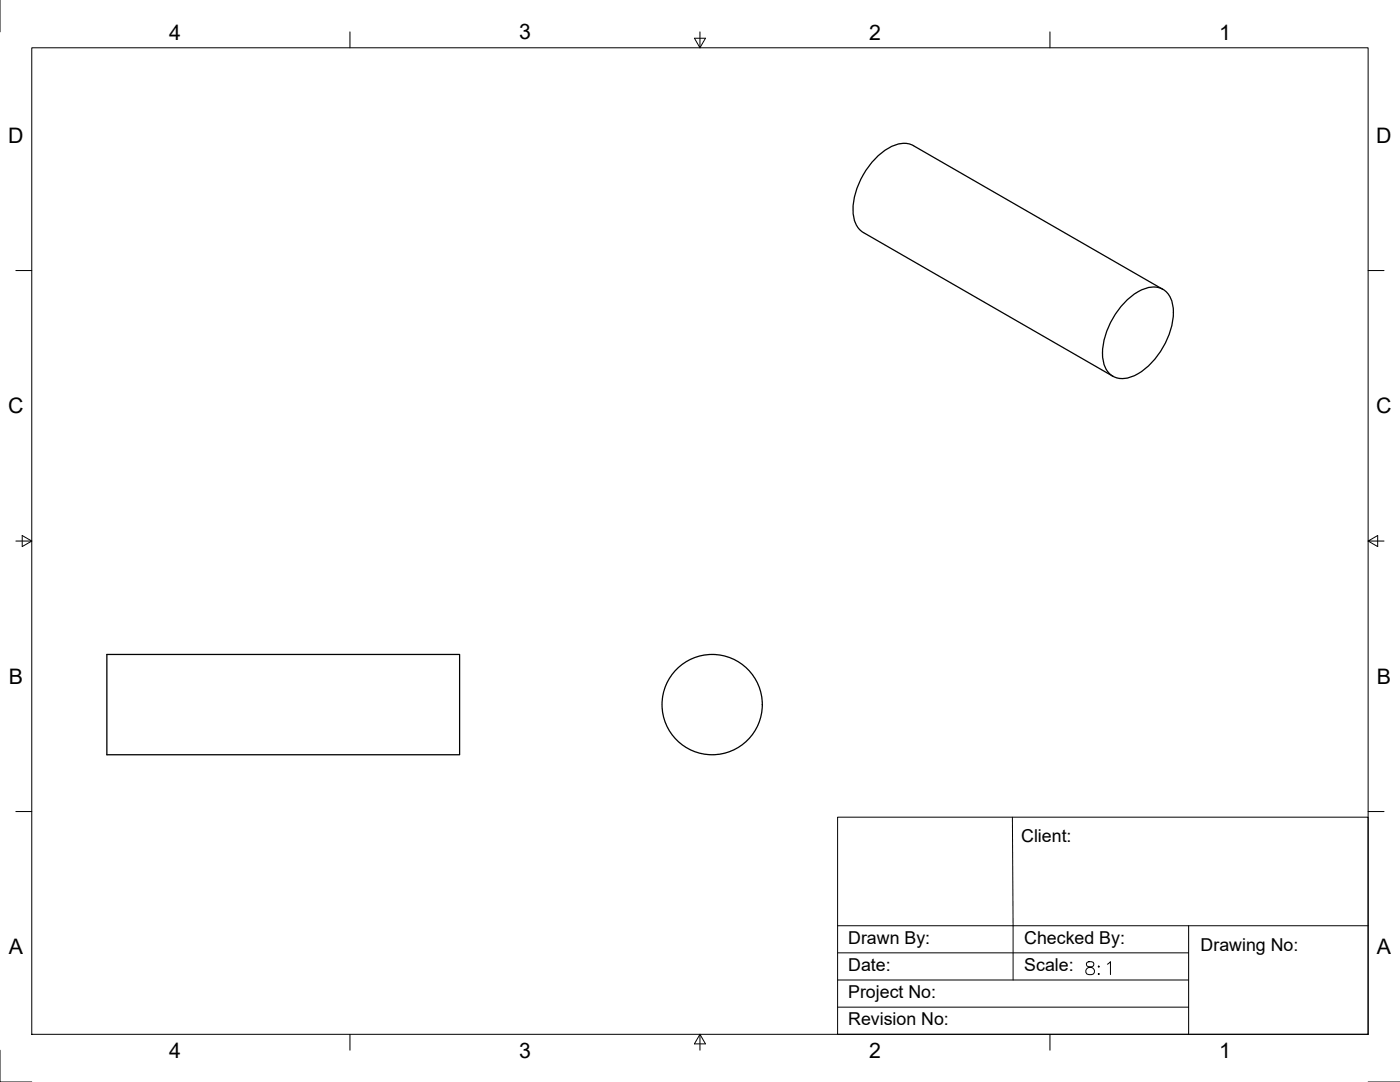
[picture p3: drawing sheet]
<svg xmlns="http://www.w3.org/2000/svg" width="559mm" height="432mm" viewBox="0 0 559 432" stroke-linecap="round" stroke-linejoin="round" font-family="sans-serif">
<!-- layer: Visible -->
<g fill="none" stroke="#000" stroke-width=".51">
<path d="M464.2 115.5l-99.6-57.4a10 10 0 0 0-10 1 30.8 30.8 0 0 0-14.1 26.1 9.5 9.5 0 0 0 4.1 7.6l99.6 57.4M449 120.6a15.6 15.6 0 0 1 13.1-5.9 8.3 8.3 0 0 1 6.2 8.3 30.4 30.4 0 0 1-15.5 26.9 8 8 0 0 1-11.6-3.2 22.9 22.9 0 0 1 2.6-18.9l2.9-4.5zM42.7 261.2h140.8v40h-140.8z"/>
<circle cx="284.3" cy="281.2" r="20"/>
</g>
<!-- layer: Border -->
<g fill="none" stroke="#000" stroke-width=".4">
<path d="M0 0v12.7M12.7 19.1h533.4v393.7h-533.4zM139.7 12.7v6.4M277.2 15.3h4.4l-2.2 3.8zM279.4 12.7v6.4M419.1 12.7v6.4M6.3 108h6.4M546.1 108h6.3M6.3 215.9h6.4M8.9 213.7l3.8 2.2-3.8 2.2zM546.1 215.9l3.8 2.2v-4.4l-3.8 2.2h6.3M6.3 323.9h6.4"/>
<path d="M546.1 323.9h6.3M0 419.1v12.7h12.7M139.7 412.8v6.3M279.4 412.8l2.2 3.8h-4.4zM279.4 412.8v6.3M419.1 412.8v6.3M546.1 431.8h12.7"/>
</g>
<!-- layer: Titleblock -->
<path d="M334.3 326.1h211.8v86.7h-211.8zM404.1 326.1l.3 65M334.3 369.4h211.8M474.4 369.4v43.4M334.3 391.1h140.1M334.3 380.3h140.1M334.3 401.9h140.1" fill="none" stroke="#000" stroke-width=".4"/>
<text font-size="9.3" x="432.2" y="390.2">8:1</text>
<g font-size="8.5">
<text x="67.5" y="15.8">4</text>
<text x="207.2" y="15.7">3</text>
<text x="346.9" y="15.8">2</text>
<text x="486.6" y="15.8">1</text>
<text x="3.3" y="57">D</text>
<text x="549.3" y="57">D</text>
<text x="3.3" y="165">C</text>
<text x="549.3" y="165">C</text>
<text x="3.5" y="272.9">B</text>
<text x="549.6" y="272.9">B</text>
<text x="3.5" y="380.9">A</text>
<text x="549.6" y="380.9">A</text>
<text x="67.5" y="422.2">4</text>
<text x="207.2" y="422.1">3</text>
<text x="346.9" y="422.2">2</text>
<text x="486.6" y="422.2">1</text>
</g>
<g font-size="7.1">
<text x="407.6" y="336.2">Client:</text>
<text x="338.6" y="376.6">Drawn By:</text>
<text x="408.8" y="376.7">Checked By:</text>
<text x="479.2" y="379.6">Drawing No:</text>
<text x="338.6" y="387.4">Date:</text>
<text x="408.8" y="387.5">Scale:</text>
<text x="338.6" y="398.3">Project No:</text>
<text x="338.5" y="409.1">Revision No:</text>
</g>
</svg>
